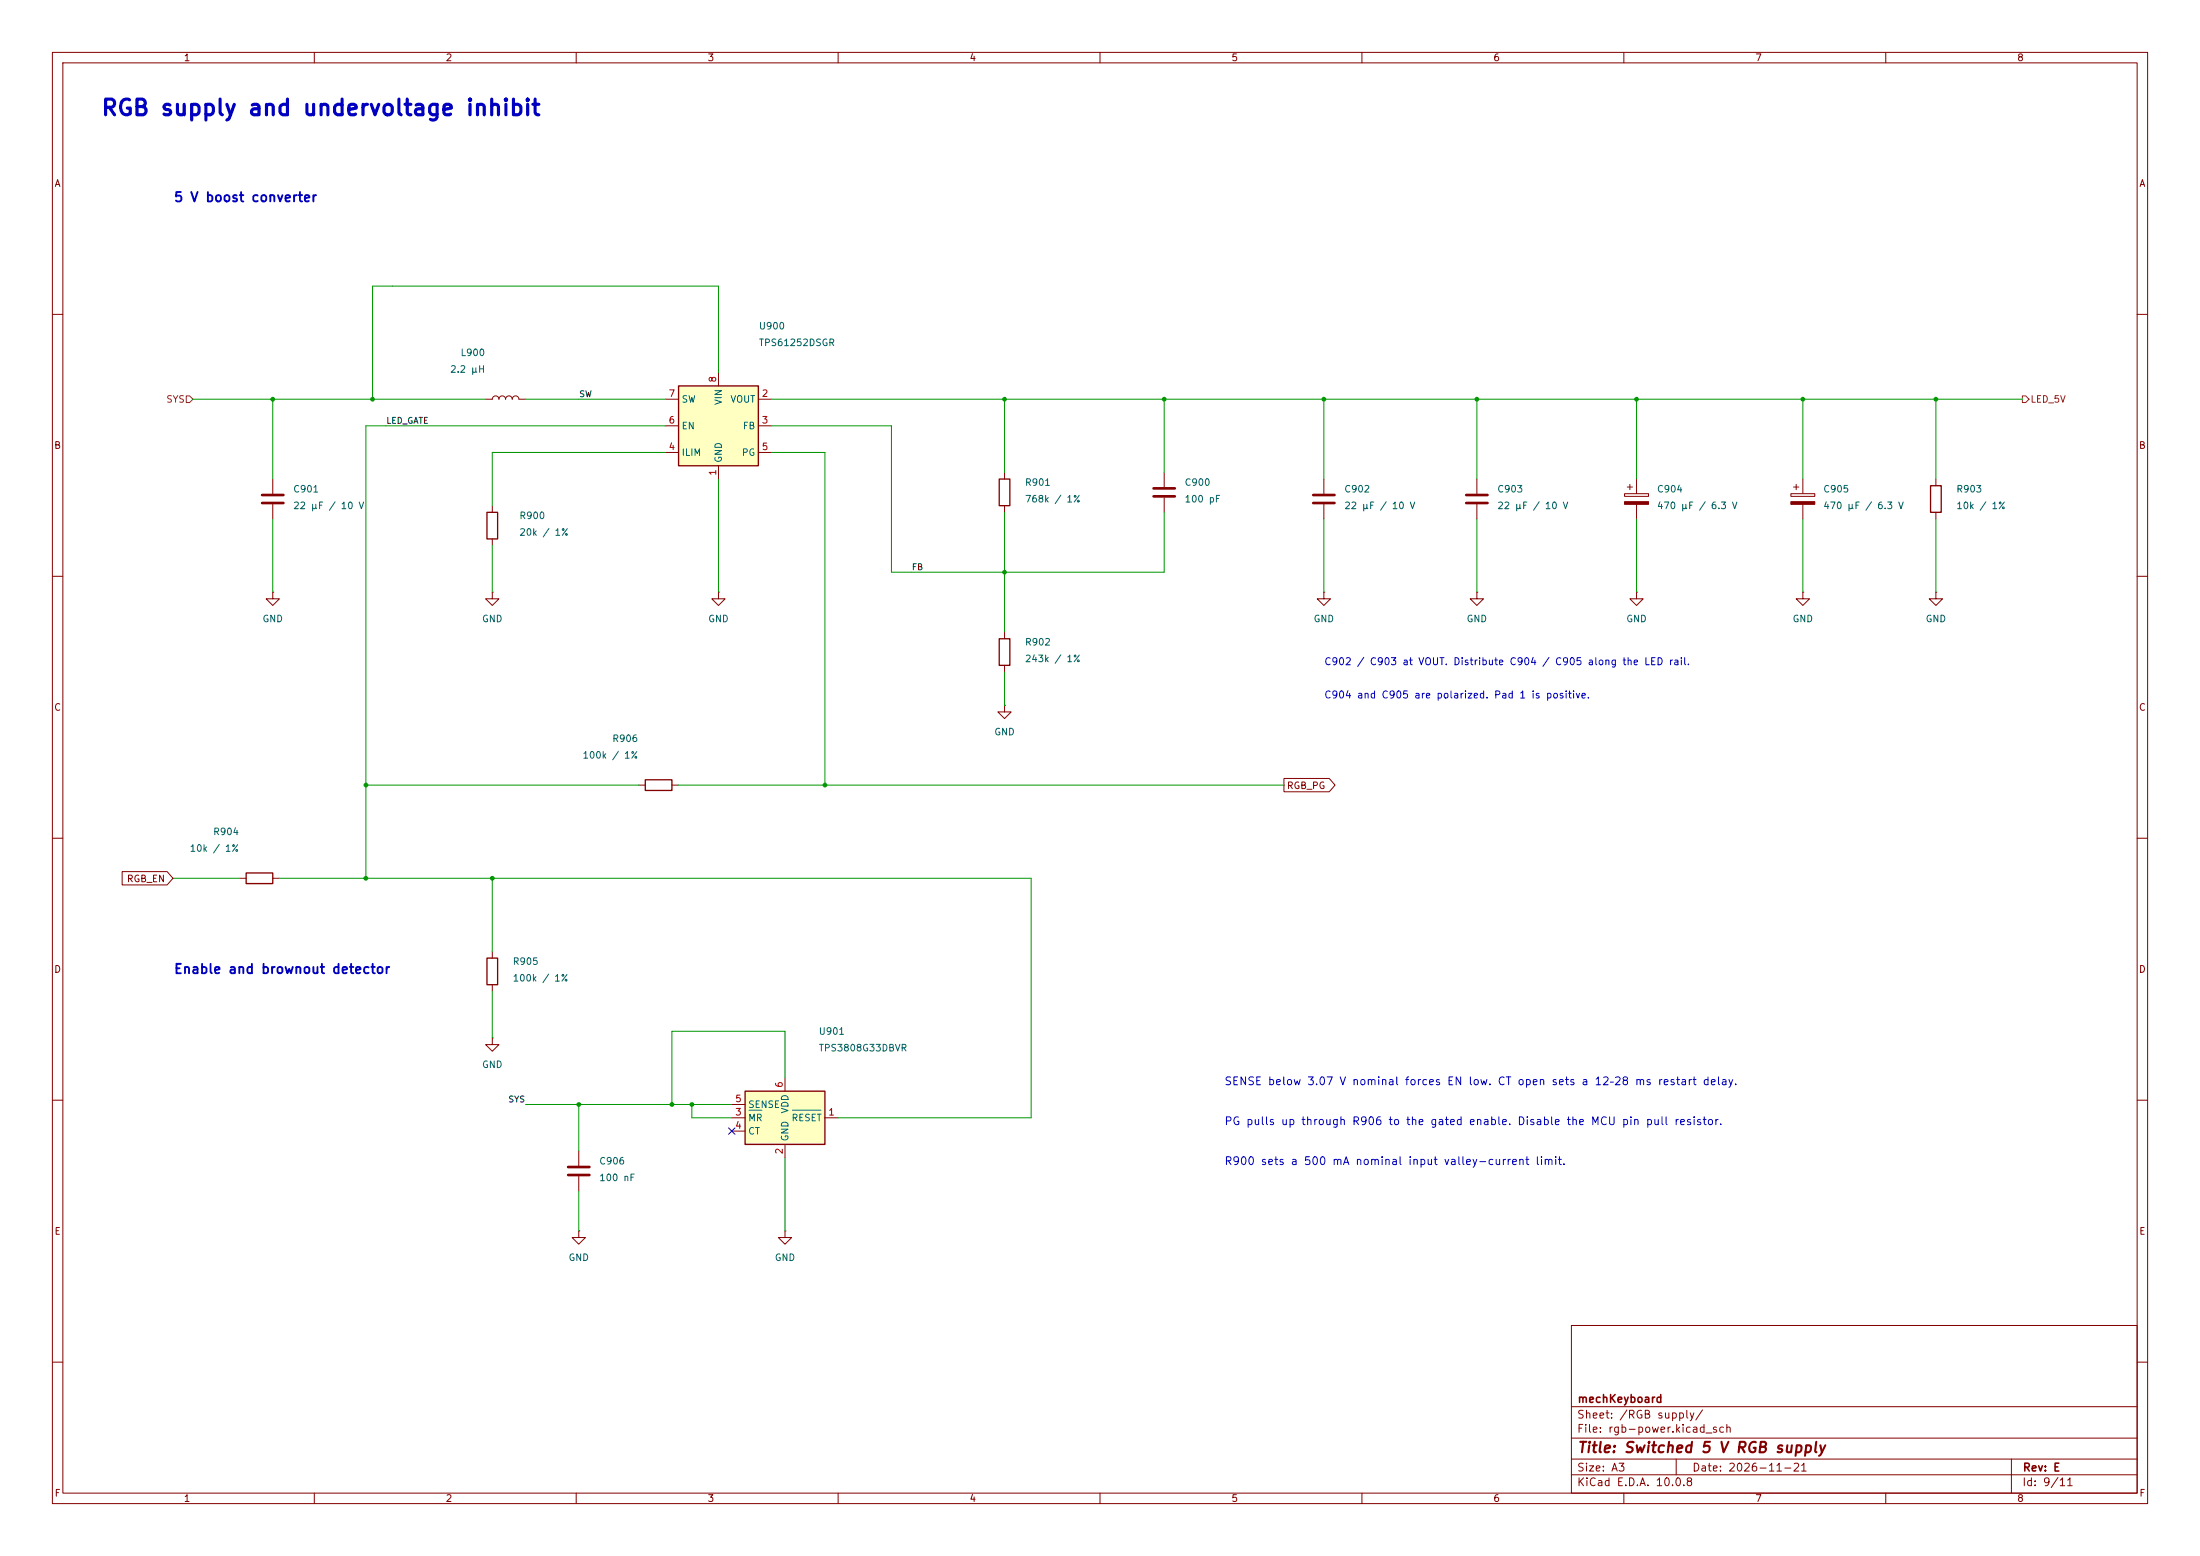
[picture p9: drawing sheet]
<svg xmlns="http://www.w3.org/2000/svg" width="420mm" height="297mm" viewBox="0 0 420 297" stroke-linecap="round" stroke-linejoin="round" font-family="sans-serif">
<g fill="none" stroke="#840000" stroke-width=".19">
<path d="M10 10h400v277h-400zM12 12h396v273h-396zM60 10v2M110 10v2M160 10v2M210 10v2M260 10v2M310 10v2M360 10v2M10 60h2M408 60h2M94 96.5v1.3"/>
<path d="M191.8 90.2v1.2M191.8 96.5v1.3M222.2 90.2v2.8M222.2 95v2.8M252.7 91.4v2.8M252.7 96.3v2.8M310.1 94.2h4.6v.5h-4.6zM310.6 93h1.1M311.1 92.5v1M312.4 91.4v2.8M312.4 96.3v2.8M369.6 91.4v1.3"/>
<path d="M369.6 97.8v1.3M10 110h2M94 113v1.3h1.2l-1.2 1.3-1.3-1.3h1.3M94 113h.1M94 102.9v1.2M137.2 113v1.3h1.2l-1.2 1.3-1.3-1.3h1.3M137.2 113h.1M252.7 113v1.3h1.3l-1.3 1.3-1.2-1.3h1.2M252.7 113h.1M312.4 113v1.3h1.3l-1.3 1.3-1.3-1.3h1.3M312.4 113h.1M344.2 113v1.3h1.2l-1.2 1.3-1.3-1.3h1.3"/>
<path d="M344.2 113h.1M369.6 113v1.3h1.2l-1.2 1.3-1.3-1.3h1.3M369.6 113h.1M408 110h2M191.8 134.6v1.3h1.2l-1.2 1.3-1.3-1.3h1.3M191.8 134.6h.1M191.8 120.7v1.2M191.8 127v1.3M10 160h2M121.9 149.9h1.3M128.3 149.9h1.2M408 160h2"/>
<path d="M10 210h2M408 210h2M300 253h108v32h-108zM10 260h2M300 278.5h108M300 274.5h108M300 268.5h108M320 278.5v3M384 278.5v6.5M408 260h2M60 285v2M110 285v2"/>
<path d="M160 285v2M210 285v2M260 285v2M300 281.5h108M310 285v2M360 285v2"/>
</g>
<path d="M220.2 93.2h4.1M220.2 94.7h4.1M250.7 94.5h4.1M250.7 96h4.1" fill="none" stroke="#840000" stroke-width=".51"/>
<path d="M93 97.8h2v5.1h-2zM190.8 91.4h2v5.1h-2zM368.6 92.7h2v5.1h-2zM190.8 121.9h2v5.1h-2zM123.2 148.8h5.1v2.1h-5.1z" fill="none" stroke="#840000" stroke-width=".25"/>
<path d="M310.1 95.8h4.6v.5h-4.6z" fill="#840000" stroke="#840000" stroke-width=".19"/>
<path d="M129.5 73.7h15.3v15.2h-15.3z" fill="#ffffc2"/>
<path d="M129.5 73.7h15.3v15.2h-15.3zM93 182.9h2v5.1h-2z" fill="none" stroke="#840000" stroke-width=".25"/>
<path d="M127 76.2h2.5M137.2 71.1v2.6M144.8 76.2h2.5M127 81.3h2.5M127 86.4h2.5M137.2 88.9v2.5M144.8 81.3h2.5M144.8 86.4h2.5M94 198.1v1.3h1.2l-1.2 1.3-1.3-1.3h1.3M94 198.1h.1M94 181.6v1.3M94 188v1.2" fill="none" stroke="#840000" stroke-width=".19"/>
<path d="M142.2 208.3h15.3v10.1h-15.3z" fill="#ffffc2"/>
<path d="M47 166.6h5.1v2.1h-5.1zM142.2 208.3h15.3v10.1h-15.3z" fill="none" stroke="#840000" stroke-width=".25"/>
<g fill="none" stroke="#840000" stroke-width=".19">
<path d="M92.7 76.2h1.3a.64 .64 0 0 1 .6-.6 .64 .64 0 0 1 .6 .6 .64 .64 0 0 1 .7-.6 .64 .64 0 0 1 .6 .6 .64 .64 0 0 1 .7-.6 .64 .64 0 0 1 .6 .6 .64 .64 0 0 1 .6-.6 .64 .64 0 0 1 .7 .6h1.2M52.1 91.4v2.8M52.1 96.3v2.8M281.9 91.4v2.8M281.9 96.3v2.8M341.9 94.2h4.6v.5h-4.6zM342.4 93h1M342.9 92.5v1M344.2 91.4v2.8M344.2 96.3v2.8M52.1 113v1.3h1.2l-1.2 1.3-1.3-1.3h1.3M52.1 113h.1"/>
<path d="M281.9 113v1.3h1.3l-1.3 1.3-1.2-1.3h1.2M281.9 113h.1M245.1 148.6h8.7l1.1 1.3-1.1 1.2h-8.7zM23.3 166.4h8.6l1.1 1.2-1.1 1.3h-8.6zM45.7 167.6h1.3M52.1 167.6h1.2M110.5 219.7v2.8M139.7 213.4h2.5M139.7 215.9h2.5M139.7 210.8h2.5M149.9 205.7v2.6M149.9 218.4v2.6"/>
<path d="M157.5 213.4h2.5M110.5 234.9v1.3h1.3l-1.3 1.3-1.3-1.3h1.3M110.5 234.9h.1M110.5 224.5v2.8M149.9 234.9v1.3h1.2l-1.2 1.3-1.3-1.3h1.3M149.9 234.9h.1"/>
</g>
<path d="M143 211.9h2.4M151.3 211.9h5.4" fill="none" stroke="#006464" stroke-width=".19"/>
<path d="M50 94.5h4.1M50 96h4.1M279.9 94.5h4.1M279.9 96h4.1M108.5 222.8h4M108.5 224.3h4" fill="none" stroke="#840000" stroke-width=".51"/>
<path d="M341.9 95.8h4.6v.5h-4.6z" fill="#840000" stroke="#840000" stroke-width=".19"/>
<path d="M35.6 75.6h.6l.6 .6-.6 .6h-.6zM386.1 75.6h.6l.6 .6-.6 .6h-.6z" fill="none" stroke="#725600" stroke-width=".19"/>
<g fill="none" stroke="#009600" stroke-width=".19">
<path d="M36.8 76.2h55.9M52.1 76.2v15.2M100.3 76.2h26.7M137.2 71.1v-16.5h-66.1v21.6M147.3 76.2h238.8M191.8 76.2v14M222.2 76.2v14M252.7 76.2v15.2M281.9 76.2v15.2M312.4 76.2v15.2M344.2 76.2v15.2M369.6 76.2v15.2"/>
<path d="M52.1 99.1v13.9M127 81.3h-57.2v86.3M127 86.4h-33v10.1M137.2 91.4v21.6M147.3 81.3h22.9v27.9h52v-11.4M147.3 86.4h10.2v63.5M191.8 97.8v22.9M252.7 99.1v13.9M281.9 99.1v13.9M312.4 99.1v13.9M344.2 99.1v13.9M369.6 99.1v13.9"/>
<path d="M94 104.1v8.9M191.8 128.3v6.3M69.8 149.9h52.1M129.5 149.9h115.6M33 167.6h12.7M53.3 167.6h143.5v45.8h-36.8M94 167.6v14M94 189.2v8.9M100.3 210.8h39.4M110.5 210.8v8.9M132.1 210.8v2.6h7.6M149.9 205.7v-8.8h-21.6v13.9"/>
<path d="M110.5 227.3v7.6M149.9 221v13.9"/>
</g>
<path d="M139.1 215.3l1.2 1.2M140.3 215.3l-1.2 1.2" fill="none" stroke="#000084" stroke-width=".19"/>
<g fill="#009600">
<circle cx="312.4" cy="76.2" r=".46"/>
<circle cx="281.9" cy="76.2" r=".46"/>
<circle cx="252.7" cy="76.2" r=".46"/>
<circle cx="369.6" cy="76.2" r=".46"/>
<circle cx="344.2" cy="76.2" r=".46"/>
<circle cx="94" cy="167.6" r=".46"/>
<circle cx="69.8" cy="167.6" r=".46"/>
<circle cx="52.1" cy="76.2" r=".46"/>
<circle cx="71.1" cy="76.2" r=".46"/>
<circle cx="69.8" cy="149.9" r=".46"/>
<circle cx="157.5" cy="149.9" r=".46"/>
<circle cx="128.3" cy="210.8" r=".46"/>
<circle cx="132.1" cy="210.8" r=".46"/>
<circle cx="110.5" cy="210.8" r=".46"/>
<circle cx="191.8" cy="76.2" r=".46"/>
<circle cx="191.8" cy="109.2" r=".46"/>
<circle cx="222.2" cy="76.2" r=".46"/>
</g>
<text font-size="3" fill="#0000c2" x="19.1" y="22.8">RGB supply and undervoltage inhibit</text>
<text font-size="2" fill="#840000" x="301" y="277.8">Title: Switched 5 V RGB supply</text>
<g font-size="1.8" fill="#0000c2">
<text x="33.1" y="39">5 V boost converter</text>
<text x="33.1" y="186.3">Enable and brownout detector</text>
</g>
<g font-size="1.5" fill="#0000c2">
<text x="233.6" y="207.5">SENSE below 3.07 V nominal forces EN low. CT open sets a 12–28 ms restart delay.</text>
<text x="233.6" y="215.1">PG pulls up through R906 to the gated enable. Disable the MCU pin pull resistor.</text>
<text x="233.6" y="222.7">R900 sets a 500 mA nominal input valley-current limit.</text>
</g>
<g font-size="1.5" fill="#840000">
<text x="301" y="268.1">mechKeyboard</text>
<text x="300.9" y="273.8">File: rgb-power.kicad_sch</text>
<text x="300.9" y="271.1">Sheet: /RGB supply/</text>
<text x="300.9" y="281.2">Size: A3</text>
<text x="322.9" y="281.2">Date: 2026-11-21</text>
<text x="386" y="281.2">Rev: E</text>
<text x="300.9" y="284">KiCad E.D.A. 10.0.8</text>
<text x="385.9" y="284">Id: 9/11</text>
</g>
<g font-size="1.3" fill="#840000">
<text x="35" y="12">1</text>
<text x="85" y="12">2</text>
<text x="135" y="12">3</text>
<text x="185" y="12">4</text>
<text x="235" y="12">5</text>
<text x="285" y="12">6</text>
<text x="335" y="12">7</text>
<text x="385" y="12">8</text>
<text x="10.3" y="36">A</text>
<text x="408.3" y="36">A</text>
<text x="10.2" y="86">B</text>
<text x="408.2" y="86">B</text>
<text x="10.2" y="136">C</text>
<text x="408.2" y="136">C</text>
<text x="245.6" y="150.9">RGB_PG</text>
<text x="24.1" y="168.7">RGB_EN</text>
<text x="10.2" y="186">D</text>
<text x="408.2" y="186">D</text>
<text x="10.3" y="236">E</text>
<text x="408.3" y="236">E</text>
<text x="10.3" y="286">F</text>
<text x="35" y="287">1</text>
<text x="85" y="287">2</text>
<text x="135" y="287">3</text>
<text x="185" y="287">4</text>
<text x="235" y="287">5</text>
<text x="285" y="287">6</text>
<text x="335" y="287">7</text>
<text x="385" y="287">8</text>
<text x="408.3" y="286">F</text>
</g>
<g font-size="1.3" fill="#006464">
<text x="144.8" y="63.2">U900</text>
<text x="85.8" y="71.4">2.2 µH</text>
<text x="87.8" y="68.3">L900</text>
<text x="144.8" y="66.4">TPS61252DSGR</text>
<text x="130" y="77.2">SW</text>
<text x="138.1" y="77.4" transform="rotate(-90 138.1 77.4)">VIN</text>
<text x="139.3" y="77.2">VOUT</text>
<text x="130" y="82.2">EN</text>
<text x="141.7" y="82.2">FB</text>
<text x="130" y="87.3">ILIM</text>
<text x="138.1" y="88.4" transform="rotate(-90 138.1 88.4)">GND</text>
<text x="141.5" y="87.3">PG</text>
<text x="55.9" y="94.3">C901</text>
<text x="195.6" y="93">R901</text>
<text x="226" y="93">C900</text>
<text x="256.5" y="94.3">C902</text>
<text x="285.7" y="94.3">C903</text>
<text x="316.2" y="94.3">C904</text>
<text x="348" y="94.3">C905</text>
<text x="373.4" y="94.3">R903</text>
<text x="55.9" y="97.5">22 µF / 10 V</text>
<text x="99" y="99.4">R900</text>
<text x="195.6" y="96.2">768k / 1%</text>
<text x="226" y="96.2">100 pF</text>
<text x="256.5" y="97.5">22 µF / 10 V</text>
<text x="285.7" y="97.5">22 µF / 10 V</text>
<text x="316.2" y="97.5">470 µF / 6.3 V</text>
<text x="348" y="97.5">470 µF / 6.3 V</text>
<text x="373.4" y="97.5">10k / 1%</text>
<text x="99" y="102.6">20k / 1%</text>
<text x="50" y="119.1">GND</text>
<text x="91.9" y="119.1">GND</text>
<text x="135.1" y="119.1">GND</text>
<text x="250.7" y="119.1">GND</text>
<text x="279.9" y="119.1">GND</text>
<text x="310.4" y="119.1">GND</text>
<text x="342.1" y="119.1">GND</text>
<text x="367.5" y="119.1">GND</text>
<text x="195.6" y="123.5">R902</text>
<text x="195.6" y="126.7">243k / 1%</text>
<text x="116.8" y="141.9">R906</text>
<text x="189.7" y="140.7">GND</text>
<text x="111.1" y="145.1">100k / 1%</text>
<text x="40.6" y="159.7">R904</text>
<text x="36.1" y="162.9">10k / 1%</text>
<text x="97.8" y="184.5">R905</text>
<text x="97.8" y="187.7">100k / 1%</text>
<text x="156.2" y="197.8">U901</text>
<text x="156.2" y="201">TPS3808G33DBVR</text>
<text x="91.9" y="204.2">GND</text>
<text x="142.7" y="214.3">MR</text>
<text x="142.7" y="211.8">SENSE</text>
<text x="150.8" y="212.6" transform="rotate(-90 150.8 212.6)">VDD</text>
<text x="151" y="214.3">RESET</text>
<text x="142.7" y="216.9">CT</text>
<text x="150.8" y="218" transform="rotate(-90 150.8 218)">GND</text>
<text x="114.3" y="222.6">C906</text>
<text x="114.3" y="225.8">100 nF</text>
<text x="108.4" y="241">GND</text>
<text x="147.8" y="241">GND</text>
</g>
<g font-size="1.3" fill="#725600">
<text x="31.6" y="77.2">SYS</text>
<text x="387.5" y="77.2">LED_5V</text>
</g>
<g font-size="1.3" fill="#a90000">
<text x="127.5" y="76.1">7</text>
<text x="137" y="73.1" transform="rotate(-90 137 73.1)">8</text>
<text x="145.3" y="76.1">2</text>
<text x="127.5" y="81.1">6</text>
<text x="145.3" y="81.1">3</text>
<text x="127.5" y="86.2">4</text>
<text x="145.3" y="86.2">5</text>
<text x="137" y="90.9" transform="rotate(-90 137 90.9)">1</text>
<text x="149.7" y="207.7" transform="rotate(-90 149.7 207.7)">6</text>
<text x="140.2" y="213.2">3</text>
<text x="140.2" y="215.8">4</text>
<text x="140.2" y="210.7">5</text>
<text x="158" y="213.2">1</text>
<text x="149.7" y="220.4" transform="rotate(-90 149.7 220.4)">2</text>
</g>
<g font-size="1.3" fill="#0000c2">
<text x="252.7" y="127.3">C902 / C903 at VOUT. Distribute C904 / C905 along the LED rail.</text>
<text x="252.7" y="133.6">C904 and C905 are polarized. Pad 1 is positive.</text>
</g>
<g font-size="1.2" fill="#0f0f0f">
<text x="110.5" y="76.1">SW</text>
<text x="73.6" y="81.2">LED_GATE</text>
<text x="174" y="109.1">FB</text>
<text x="96.9" y="210.7">SYS</text>
</g>
</svg>
